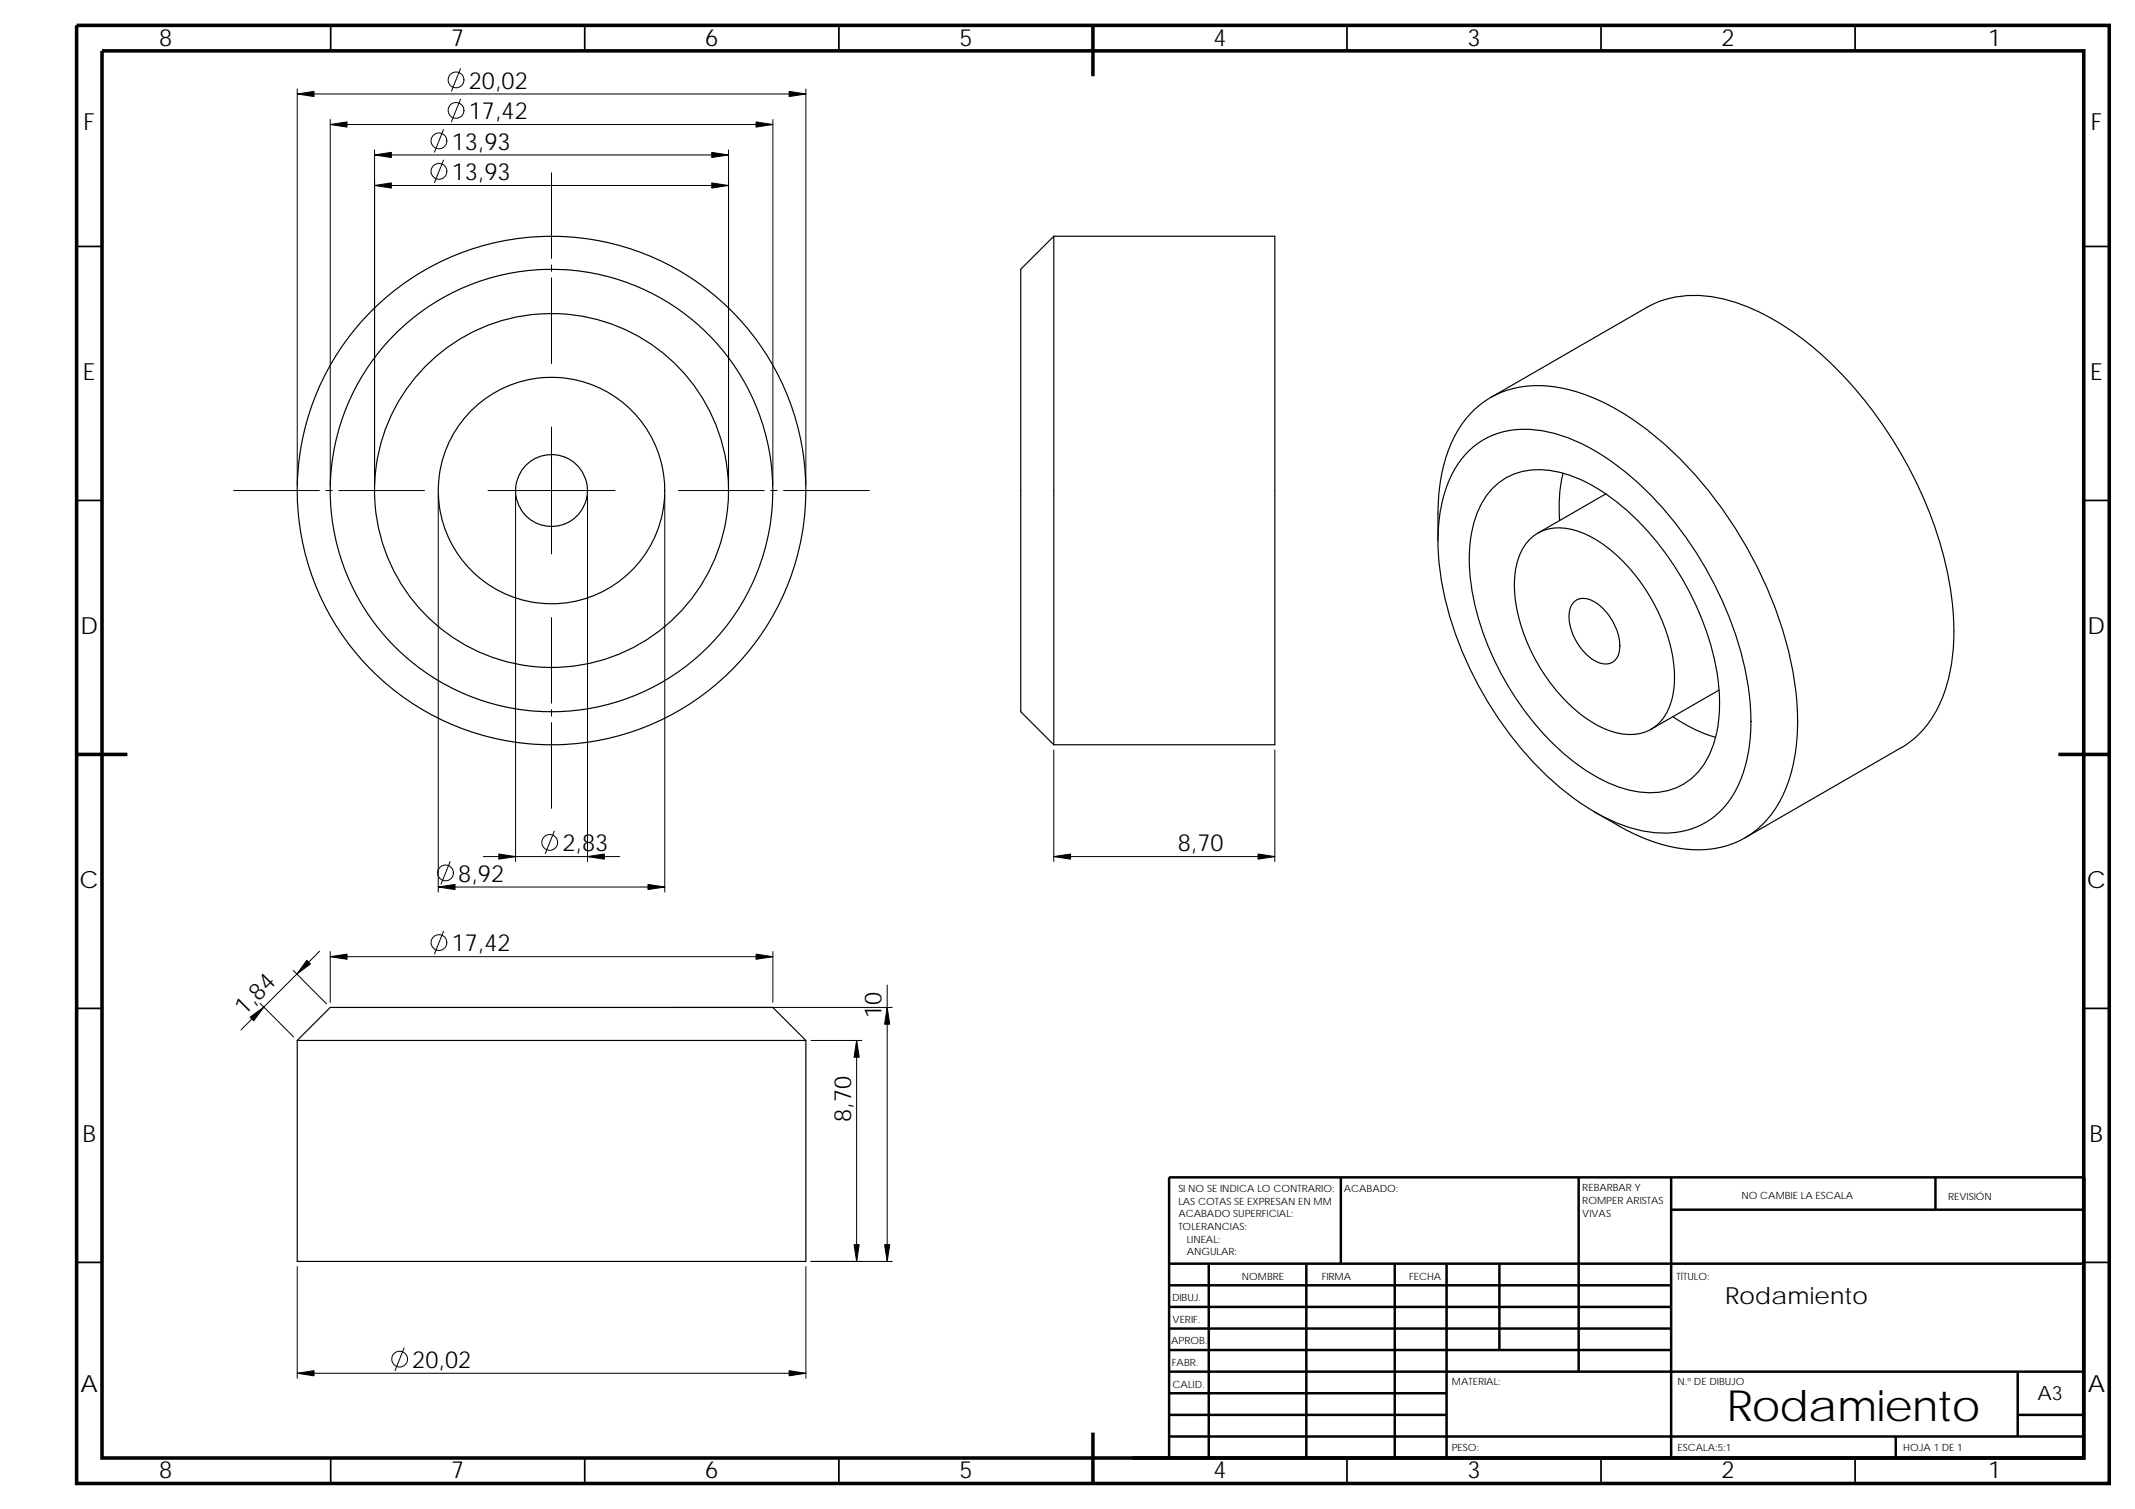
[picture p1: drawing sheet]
<svg xmlns="http://www.w3.org/2000/svg" width="420mm" height="297mm" viewBox="0 0 420 297" stroke-linecap="round" stroke-linejoin="round" font-family="sans-serif">
<g fill="none" stroke="#000" stroke-width=".34">
<path d="M65.1 5v5M115.1 5v5M165.1 5v5M265.1 5v5M315.1 5v5M365.1 5v5M15.1 48.5h5M410.1 48.5h5M15.1 98.5h5M410.1 98.5h5M15.1 198.5h5M410.1 198.5h5"/>
<path d="M15.1 248.5h5M410.1 248.5h5M65.1 287v5M115.1 287v5M165.1 287v5M265.1 287v5M315.1 287v5M365.1 287v5"/>
</g>
<g fill="none" stroke="#000" stroke-width=".49">
<path d="M263.9 231.8v17M310.7 231.8v38.2M328.9 231.8v55.2M328.9 238.1h81.2M380.9 231.8v6.3M410.1 231.8h-180v55.2M230.1 248.8h180M230.1 257.3h98.8M230.1 253h98.8M237.9 248.8v38.2M257.1 248.8v38.2M274.5 248.8v38.2"/>
<path d="M284.7 248.8v38.2M295.1 248.8v16.9M230.1 265.7h98.8M230.1 261.5h98.8M230.1 278.5h54.6M230.1 274.3h54.6M230.1 270h180M397.1 278.5h13M397.1 270v12.8M230.1 282.8h180M373.1 282.8v4.2"/>
</g>
<path d="M15.1 5h400v287h-400zM20.1 10h390v277h-390zM215.1 5v10M15.1 148.5h10M405.1 148.5h10M410.1 231.8v55.2h-187.2M215.1 282v10" fill="none" stroke="#000" stroke-width=".7" stroke-linecap="butt"/>
<g fill="none" stroke="#000" stroke-width=".23">
<path d="M207.4 46.5h43.5v100.1h-43.5M207.4 46.5v100.1M207.4 46.5l-6.5 6.5v87.1l6.5 6.5M293.4 78.3l30.7-17.8a21.1 21.1 0 0 1 17.2-1 52.8 52.8 0 0 1 21.2 14.2 82.4 82.4 0 0 1 21.3 42.3 40.7 40.7 0 0 1-1.8 21.9 18.9 18.9 0 0 1-7.8 9.3l-30.8 17.7M288.5 89.3a15.7 15.7 0 0 1 14.2-4.6 34.8 34.8 0 0 1 16.7 7.9 70.7 70.7 0 0 1 24.8 44.1 33.1 33.1 0 0 1-2.5 18.6 15.5 15.5 0 0 1-15.9 8.6 32.6 32.6 0 0 1-16.5-7.1 70.3 70.3 0 0 1-26-45.4 34.1 34.1 0 0 1 2.2-17.5l.9-1.7zM294.2 95.7a13.2 13.2 0 0 1 12.7-2.7 34.7 34.7 0 0 1 16 10.1 56.5 56.5 0 0 1 15.4 32.2 26.4 26.4 0 0 1-1.9 13.3 12.6 12.6 0 0 1-14.4 7.2 30.2 30.2 0 0 1-14.5-7.6 56.8 56.8 0 0 1-18.1-33.8 26.9 26.9 0 0 1 2.1-15.1l.8-1.3zM307.6 93.2a28.9 28.9 0 0 0-.7 9.3M316 97.2l-13.4 7.7M283 106.5a59.4 59.4 0 0 1 .8-13.7 21.5 21.5 0 0 1 9.2-14.3 19.7 19.7 0 0 1 14.3-2.1 42.6 42.6 0 0 1 18.6 9.6 82 82 0 0 1 27 46.8 44.5 44.5 0 0 1-.8 20.6 19.4 19.4 0 0 1-10.7 12.5 22.2 22.2 0 0 1-15.5 0 39.3 39.3 0 0 1-7.5-3.4l-4.6-2.7M300.8 106.4a8.6 8.6 0 0 1 9.1-2 25.6 25.6 0 0 1 12.3 9.4 33.2 33.2 0 0 1 7.3 20.8 10.7 10.7 0 0 1-4.5 8.9 10.5 10.5 0 0 1-9.9-.3 32.3 32.3 0 0 1-14.1-15.7 28.1 28.1 0 0 1-2.8-14.7 11.8 11.8 0 0 1 2.6-6.4zM309.5 118.7a3.1 3.1 0 0 1 4.3-.2 10.8 10.8 0 0 1 4.9 9.3 2.85 2.85 0 0 1-4.3 2.6 10.4 10.4 0 0 1-5.5-10.3zM338.3 135.8l-13.4 7.8"/>
<path d="M329.2 141.1a29.7 29.7 0 0 0 8.4 4M58.5 204.8h100.1M158.6 204.8v43.5h-100.1v-43.5M158.6 204.8l-6.5-6.5h-87.1l-6.5 6.5"/>
<circle cx="108.5" cy="96.6" r="22.3"/>
<circle cx="108.5" cy="96.6" r="34.8"/>
<circle cx="108.5" cy="96.6" r="50.1"/>
<circle cx="108.5" cy="96.6" r="7.1"/>
<circle cx="108.5" cy="96.6" r="43.6"/>
</g>
<g fill="none" stroke="#000" stroke-width=".2">
<path d="M58.5 17.5v78.1M58.5 18.5h100.1M90.6 19.5l-1.8 4.5M90.6 13.5l-1.8 4.4M158.6 17.5v78.1M65 23.5v72.1M65 24.5h87.1M73.7 29.5v66.1M73.7 30.5h69.7M73.7 36.5h69.7M87.3 25.5l-1.8 4.5M87.3 31.5l-1.8 4.5"/>
<path d="M108.5 34v16.9M143.4 29.5v66.1M152.1 23.5v72.1M108.5 52.2v1.2M108.5 54.7v16.9M46 96.6h16.9M64.1 96.6h1.3M66.7 96.6h16.8M86.2 97.6v78M96 96.6h25M101.5 97.6v72M108.5 84.1v25"/>
<path d="M115.6 97.6v72M130.8 97.6v78M133.5 96.6h16.9M151.7 96.6h1.2M154.2 96.6h16.9M108.5 121.6v16.8M108.5 139.7v1.3M108.5 142.2v16.9M207.4 147.6v22M250.9 147.6v22M86.2 174.6h44.6M88.6 169.6l-1.8 4.5"/>
<path d="M95.1 168.6h26.9M109.1 163.6l-1.8 4.4M207.4 168.6h43.5M51.2 197.5l6.6 6.6M57.7 191l6.6 6.6M62.9 187.2l-15.5 15.5M65 187.3v10M65 188.3h87.1M87.3 183.3l-1.8 4.5M131.8 198.3h43.8M152.1 187.3v10M174.6 193.9v54.4"/>
<path d="M159.6 204.8h10M168.6 204.8v43.5M58.5 249.3v22M158.6 249.3v22M159.6 248.3h16M58.5 270.3h100.1M79.5 265.3l-1.7 4.5"/>
<circle cx="89.7" cy="15.7" r="1.56"/>
<circle cx="86.4" cy="27.7" r="1.55"/>
<circle cx="86.4" cy="33.7" r="1.55"/>
<circle cx="89.7" cy="21.7" r="1.56"/>
<circle cx="87.7" cy="171.8" r="1.55"/>
<circle cx="108.2" cy="165.8" r="1.55"/>
<circle cx="86.4" cy="185.5" r="1.55"/>
<circle cx="78.7" cy="267.5" r="1.56"/>
</g>
<g fill="#000" stroke="#000" stroke-width=".2">
<path d="M58.5 18.5l3.3-.5v1z" fill-rule="evenodd"/>
<path d="M155.3 18l3.3 .5-3.3 .5z" fill-rule="evenodd"/>
<path d="M65 24.5l3.3-.5v1z" fill-rule="evenodd"/>
<path d="M73.7 30.5l3.3-.5v1z" fill-rule="evenodd"/>
<path d="M73.7 36.5l3.3-.5v1z" fill-rule="evenodd"/>
<path d="M140.1 30l3.3 .5-3.3 .5z" fill-rule="evenodd"/>
<path d="M140.1 36l3.3 .5-3.3 .5z" fill-rule="evenodd"/>
<path d="M148.8 24l3.3 .5-3.3 .5z" fill-rule="evenodd"/>
<path d="M86.2 174.6l3.3-.5v1z" fill-rule="evenodd"/>
<path d="M98.2 168.1l3.3 .5-3.3 .5z" fill-rule="evenodd"/>
<path d="M115.6 168.6l3.3-.5v1z" fill-rule="evenodd"/>
<path d="M127.5 174.1l3.3 .5-3.3 .5z" fill-rule="evenodd"/>
<path d="M207.4 168.6l3.3-.5v1z" fill-rule="evenodd"/>
<path d="M247.6 168.1l3.3 .5-3.3 .5z" fill-rule="evenodd"/>
<path d="M49.2 200.2l2.7-2-2 2.7z" fill-rule="evenodd"/>
<path d="M60.4 189l.7 .8-2.7 1.9z" fill-rule="evenodd"/>
<path d="M65 188.3l3.3-.5v1z" fill-rule="evenodd"/>
<path d="M148.8 187.8l3.3 .5-3.3 .5z" fill-rule="evenodd"/>
<path d="M174.6 198.3l.5 3.3h-1z" fill-rule="evenodd"/>
<path d="M168.6 204.8l.5 3.3h-1z" fill-rule="evenodd"/>
<path d="M168.1 245h1l-.5 3.3z" fill-rule="evenodd"/>
<path d="M174.1 245h1l-.5 3.3z" fill-rule="evenodd"/>
<path d="M58.5 270.3l3.3-.5v1z" fill-rule="evenodd"/>
<path d="M155.3 269.8l3.3 .5-3.3 .5z" fill-rule="evenodd"/>
</g>
<text font-size="8.5" x="339.8" y="279.7">Rodamiento</text>
<g font-size="4.7">
<text x="31.3" y="9">8</text>
<text x="88.8" y="9">7</text>
<text x="138.8" y="9">6</text>
<text x="188.8" y="9">5</text>
<text x="238.8" y="9">4</text>
<text x="288.8" y="9">3</text>
<text x="338.8" y="9">2</text>
<text x="391.3" y="9">1</text>
<text x="92.3" y="17.4">20,02</text>
<text x="92.3" y="23.4">17,42</text>
<text x="16.5" y="25.5">F</text>
<text x="88.9" y="29.4">13,93</text>
<text x="411.4" y="25.5">F</text>
<text x="88.9" y="35.4">13,93</text>
<text x="16.3" y="74.8">E</text>
<text x="411.3" y="74.8">E</text>
<text x="15.8" y="124.8">D</text>
<text x="410.8" y="124.8">D</text>
<text x="110.7" y="167.5">2,83</text>
<text x="231.8" y="167.6">8,70</text>
<text x="90.2" y="173.5">8,92</text>
<text x="15.7" y="174.8">C</text>
<text x="410.7" y="174.8">C</text>
<text x="88.9" y="187.2">17,42</text>
<text x="48.1" y="199.9" transform="rotate(-45 48.1 199.9)">1,84</text>
<text x="173.5" y="200.3" transform="rotate(-90 173.5 200.3)">10</text>
<text x="167.5" y="220.8" transform="rotate(-90 167.5 220.8)">8,70</text>
<text x="16.2" y="224.7">B</text>
<text x="411.2" y="224.7">B</text>
<text x="339.5" y="256.8">Rodamiento</text>
<text x="81.1" y="269.2">20,02</text>
<text x="15.8" y="274">A</text>
<text x="410.9" y="274">A</text>
<text x="31.3" y="291">8</text>
<text x="88.8" y="291">7</text>
<text x="138.8" y="291">6</text>
<text x="188.8" y="291">5</text>
<text x="238.8" y="291">4</text>
<text x="288.8" y="291">3</text>
<text x="338.8" y="291">2</text>
<text x="391.3" y="291">1</text>
</g>
<text font-size="3.9" x="400.9" y="275.5">A3</text>
<g font-size="2">
<text x="231.9" y="234.6">SI NO SE INDICA LO CONTRARIO:</text>
<text x="231.9" y="237.1">LAS COTAS SE EXPRESAN EN MM</text>
<text x="231.9" y="239.6">ACABADO SUPERFICIAL:</text>
<text x="264.4" y="234.6">ACABADO:</text>
<text x="311.4" y="239.5">VIVAS</text>
<text x="311.4" y="234.5">REBARBAR Y</text>
<text x="311.4" y="237">ROMPER ARISTAS</text>
<text x="342.7" y="236">NO CAMBIE LA ESCALA</text>
<text x="383.4" y="236.2">REVISIÓN</text>
<text x="231.9" y="242.1">TOLERANCIAS:</text>
<text x="233.5" y="244.6">LINEAL:</text>
<text x="233.5" y="247.1">ANGULAR:</text>
<text x="260.1" y="252">FIRMA</text>
<text x="277.3" y="252">FECHA</text>
<text x="329.9" y="252">TÍTULO:</text>
<text x="230.7" y="256.1">DIBUJ.</text>
<text x="244.4" y="252">NOMBRE</text>
<text x="230.8" y="260.4">VERIF.</text>
<text x="230.5" y="264.5">APROB.</text>
<text x="230.6" y="268.8">FABR.</text>
<text x="230.7" y="273.2">CALID.</text>
<text x="285.7" y="272.5">MATERIAL:</text>
<text x="330.1" y="272.5">N.º DE DIBUJO</text>
<text x="285.7" y="285.6">PESO:</text>
<text x="330.1" y="285.6">ESCALA:5:1</text>
<text x="374.6" y="285.6">HOJA 1 DE 1</text>
</g>
</svg>
